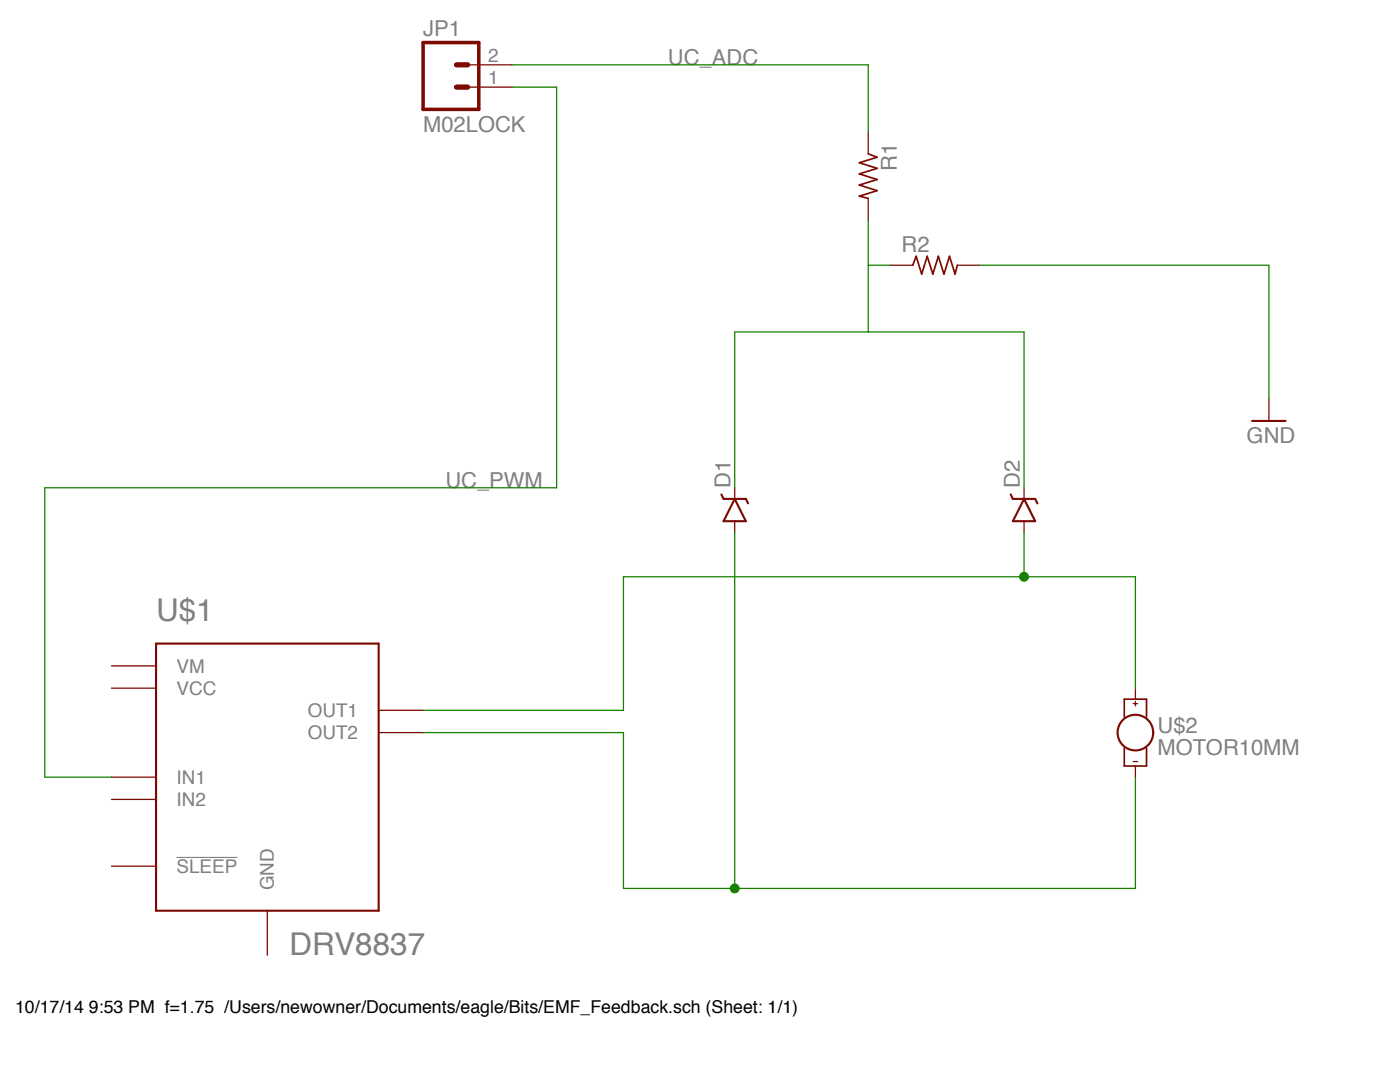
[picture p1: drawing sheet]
<svg xmlns="http://www.w3.org/2000/svg" width="279mm" height="216mm" viewBox="0 0 279 216" stroke-linecap="round" stroke-linejoin="round" font-family="sans-serif">
<path d="M35.2 171.1h12.2" fill="none" stroke="#808080" stroke-width=".23"/>
<path d="M84.4 8.5h11.2v13.3h-11.2z" fill="none" stroke="#7e0900" stroke-width=".7"/>
<path d="M91.1 12.9h2.2M91.1 17.4h2.2" fill="none" stroke="#7e0900" stroke-width="1.1"/>
<g fill="none" stroke="#7e0900" stroke-width=".25">
<path d="M93.3 17.4h8.9M93.3 12.9h8.9M173.3 26.3v4.4M173.3 39.6v4.4M177.7 52.9h4.5M191.1 52.9h4.4M253.2 79.6v4.4M146.6 97.3v2.3M204.4 97.3v2.3M146.6 104v2.2M204.4 104v2.2M22.3 132.9h8.8"/>
<path d="M22.3 137.3h8.8M226.6 137.3v2.2M226.6 140v.8M22.3 155.1h8.8M22.3 159.5h8.8M75.6 146.2h8.8M75.6 141.7h8.8M226.1 140.4h.9M226.1 152h.9M226.6 152.8v2.3M22.3 172.8h8.8M53.3 181.7v8.9"/>
</g>
<g fill="none" stroke="#7e0900" stroke-width=".42">
<path d="M144 98.7l.4 .9h4.4l.5 .8M146.6 99.6l2.2 4.4h-4.4zM201.7 98.7l.4 .9h4.5l.4 .8M204.4 99.6l2.2 4.4h-4.5zM249.9 84h6.7M31.1 128.4h44.5v53.3h-44.5z"/>
<circle cx="226.6" cy="146.2" r="3.6"/>
</g>
<path d="M173.3 30.7l1.8 .7-3.6 1.1 3.6 1.1-3.6 1.1 3.6 1.1-3.6 1.1 3.6 1.1-3.6 1.1 1.8 .5M182.2 52.9l.6-1.8 1.1 3.6 1.1-3.6 1.2 3.6 1.1-3.6 1.1 3.6 1.1-3.6 1.1 3.6 .5-1.8M224.4 143.1v-3.6h4.4v3.6M224.4 149.3v3.5h4.4v-3.5" fill="none" stroke="#7e0900" stroke-width=".34"/>
<path d="M204.4 106.2v8.9M226.6 137.3v-22.2h-102.2v26.6h-40" fill="none" stroke="#188000" stroke-width=".25"/>
<circle cx="204.4" cy="115.1" r=".89" fill="#188000"/>
<circle cx="204.4" cy="115.1" r=".89" fill="none" stroke="#188000" stroke-width=".2"/>
<path d="M146.6 106.2v71.1M84.4 146.2h40v31.1h102.2v-22.2" fill="none" stroke="#188000" stroke-width=".25"/>
<circle cx="146.6" cy="177.3" r=".89" fill="#188000"/>
<circle cx="146.6" cy="177.3" r=".89" fill="none" stroke="#188000" stroke-width=".2"/>
<path d="M102.2 17.4h8.9v79.9h-102.2v57.8h13.4M102.2 12.9h71.1v13.4M173.3 44v22.2M173.3 52.9h4.4M195.5 52.9h57.7v26.7M146.6 97.3v-31.1h57.8v31.1" fill="none" stroke="#188000" stroke-width=".25"/>
<g font-size="6.3" fill="#808080">
<text x="31.1" y="124">U$1</text>
<text x="57.8" y="190.6">DRV8837</text>
</g>
<g font-size="4.4" fill="#808080">
<text x="84.4" y="7.2">JP1</text>
<text x="133.3" y="12.9">UC_ADC</text>
<text x="84.4" y="26.3">M02LOCK</text>
<text x="179" y="34.1" transform="rotate(-90 179 34.1)">R1</text>
<text x="179.9" y="50.3">R2</text>
<text x="248.8" y="88.4">GND</text>
<text x="88.9" y="97.3">UC_PWM</text>
<text x="145.8" y="97.3" transform="rotate(-90 145.8 97.3)">D1</text>
<text x="203.5" y="97.3" transform="rotate(-90 203.5 97.3)">D2</text>
<text x="231" y="146.2">U$2</text>
<text x="231" y="150.6">MOTOR10MM</text>
</g>
<g font-size="3.8" fill="#808080">
<text x="97.4" y="16.8">1</text>
<text x="97.4" y="12.3">2</text>
<text x="35.2" y="134.2">VM</text>
<text x="35.2" y="138.6">VCC</text>
<text x="61.4" y="143.1">OUT1</text>
<text x="61.4" y="147.5">OUT2</text>
<text x="35.2" y="156.4">IN1</text>
<text x="35.2" y="160.8">IN2</text>
<text x="35.2" y="174.2">SLEEP</text>
<text x="54.7" y="177.6" transform="rotate(-90 54.7 177.6)">GND</text>
</g>
<text font-size="3.5" x="3" y="202.2">10/17/14 9:53 PM f=1.75 /Users/newowner/Documents/eagle/Bits/EMF_Feedback.sch (Sheet: 1/1)</text>
</svg>
